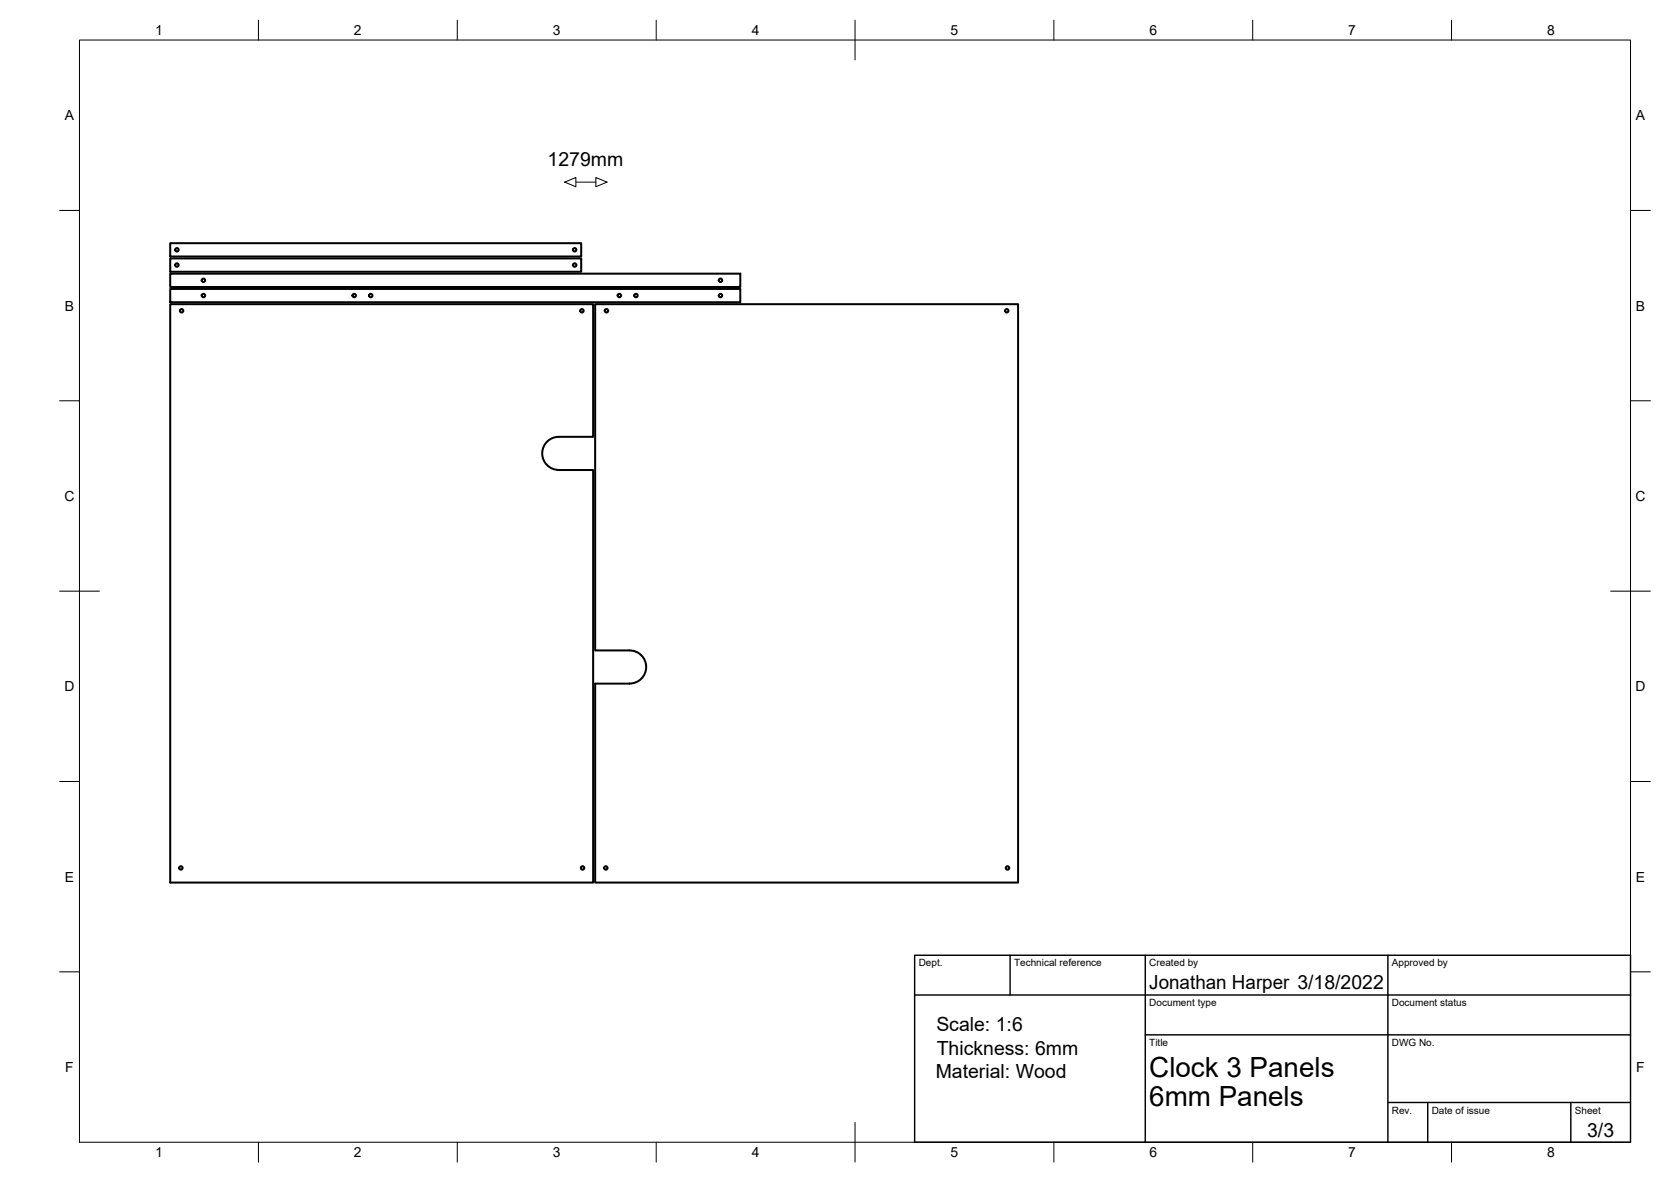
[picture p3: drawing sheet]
<svg xmlns="http://www.w3.org/2000/svg" width="420mm" height="297mm" viewBox="0 0 420 297" stroke-linecap="round" stroke-linejoin="round" font-family="sans-serif">
<!-- layer: Visible -->
<g fill="none" stroke="#000" stroke-width=".51">
<path d="M42.8 76.4h106.3v33.4h-8.6a4.2 4.2 0 0 0-4.2 4.1 4.2 4.2 0 0 0 4.2 4.2h8.6v103.7h-106.3zM42.8 72.6h143.3v3.4h-143.3zM42.8 68.8h143.3v3.3h-143.3zM42.8 64.9h103.3v3.4h-103.3zM42.8 61.1h103.3v3.4h-103.3zM158.3 163.5h-8.7v-87.1h106.4v145.4h-106.4v-50h8.7M158.3 163.5a4.2 4.2 0 0 1 4.2 4.1 4.2 4.2 0 0 1-4.2 4.2"/>
<circle cx="44.5" cy="62.8" r=".43"/>
<circle cx="44.5" cy="66.6" r=".43"/>
<circle cx="45.7" cy="78.1" r=".43"/>
<circle cx="51.1" cy="74.3" r=".43"/>
<circle cx="51.1" cy="70.4" r=".43"/>
<circle cx="89.1" cy="74.3" r=".43"/>
<circle cx="93.2" cy="74.3" r=".43"/>
<circle cx="144.5" cy="62.8" r=".43"/>
<circle cx="144.5" cy="66.6" r=".43"/>
<circle cx="146.3" cy="78.1" r=".43"/>
<circle cx="152.5" cy="78.1" r=".43"/>
<circle cx="155.7" cy="74.3" r=".43"/>
<circle cx="159.9" cy="74.3" r=".43"/>
<circle cx="181.2" cy="74.3" r=".43"/>
<circle cx="181.2" cy="70.4" r=".43"/>
<circle cx="253.1" cy="78.1" r=".43"/>
<circle cx="45.5" cy="218.1" r=".43"/>
<circle cx="146.5" cy="218.1" r=".43"/>
<circle cx="152.3" cy="218.1" r=".43"/>
<circle cx="253.3" cy="218.1" r=".43"/>
</g>
<!-- layer: Border -->
<g fill="none" stroke="#000" stroke-width=".25">
<path d="M20 10.1h390v276.9h-390zM65 5.1v5M115 5.1v5M165 5.1v5M215 5.1v10M265 5.1v5M315 5.1v5M365 5.1v5M15 52.9h5M410 52.9h5M15 100.7h5M410 100.7h5"/>
<path d="M15 148.6h10M405 148.6h10M15 196.4h5M410 196.4h5M15 244.2h5M410 244.2h5M65 287v5M115 287v5M165 287v5M215 282.1v9.9M265 287v5M315 287v5"/>
<path d="M365 287v5"/>
</g>
<!-- layer: TitleBlock -->
<path d="M230 240.1h180v46.9h-180zM230 250h180M254 240.1v9.9M288 240.1v46.9M349 240.1v46.9M288 260.1h122M349 277.1h61M359 277.1v9.9M395 277.1v9.9" fill="none" stroke="#000" stroke-width=".36"/>
<!-- layer: Annotations -->
<path d="M142 45.8l2.8-1.2v2.3zM144.8 45.8h5M149.8 44.6l2.8 1.2-2.8 1.1z" fill="none" stroke="#000" stroke-width=".25"/>
<g font-size="7">
<text x="289" y="270.6">Clock 3 Panels</text>
<text x="289" y="278.1">6mm Panels</text>
</g>
<g font-size="4.9">
<text x="137.7" y="41.6">1279mm</text>
<text x="289" y="248.5">Jonathan Harper 3/18/2022</text>
<text x="235.4" y="259.2">Scale: 1:6</text>
<text x="235.5" y="265.1">Thickness: 6mm</text>
<text x="235.3" y="270.9">Material: Wood</text>
<text x="399.1" y="285.7">3/3</text>
</g>
<g font-size="3.5">
<text x="39" y="8.8">1</text>
<text x="89" y="8.8">2</text>
<text x="139" y="8.8">3</text>
<text x="189" y="8.8">4</text>
<text x="239" y="8.8">5</text>
<text x="289" y="8.8">6</text>
<text x="339" y="8.8">7</text>
<text x="389" y="8.8">8</text>
<text x="16.3" y="30.2">A</text>
<text x="411.3" y="30.2">A</text>
<text x="16.3" y="78">B</text>
<text x="411.3" y="78">B</text>
<text x="16.2" y="125.9">C</text>
<text x="411.2" y="125.9">C</text>
<text x="16.2" y="173.7">D</text>
<text x="411.2" y="173.7">D</text>
<text x="16.3" y="221.6">E</text>
<text x="411.3" y="221.6">E</text>
<text x="16.4" y="269.4">F</text>
<text x="411.4" y="269.4">F</text>
<text x="39" y="290.8">1</text>
<text x="89" y="290.8">2</text>
<text x="139" y="290.8">3</text>
<text x="189" y="290.8">4</text>
<text x="239" y="290.8">5</text>
<text x="289" y="290.8">6</text>
<text x="339" y="290.8">7</text>
<text x="389" y="290.8">8</text>
</g>
<g font-size="2.5">
<text x="231" y="242.9">Dept.</text>
<text x="255" y="242.9">Technical reference</text>
<text x="289" y="242.9">Created by</text>
<text x="350" y="242.9">Approved by</text>
<text x="289" y="252.8">Document type</text>
<text x="350" y="252.8">Document status</text>
<text x="289" y="262.9">Title</text>
<text x="350" y="262.9">DWG No.</text>
<text x="350" y="279.9">Rev.</text>
<text x="360" y="279.9">Date of issue</text>
<text x="396" y="279.9">Sheet</text>
</g>
</svg>
